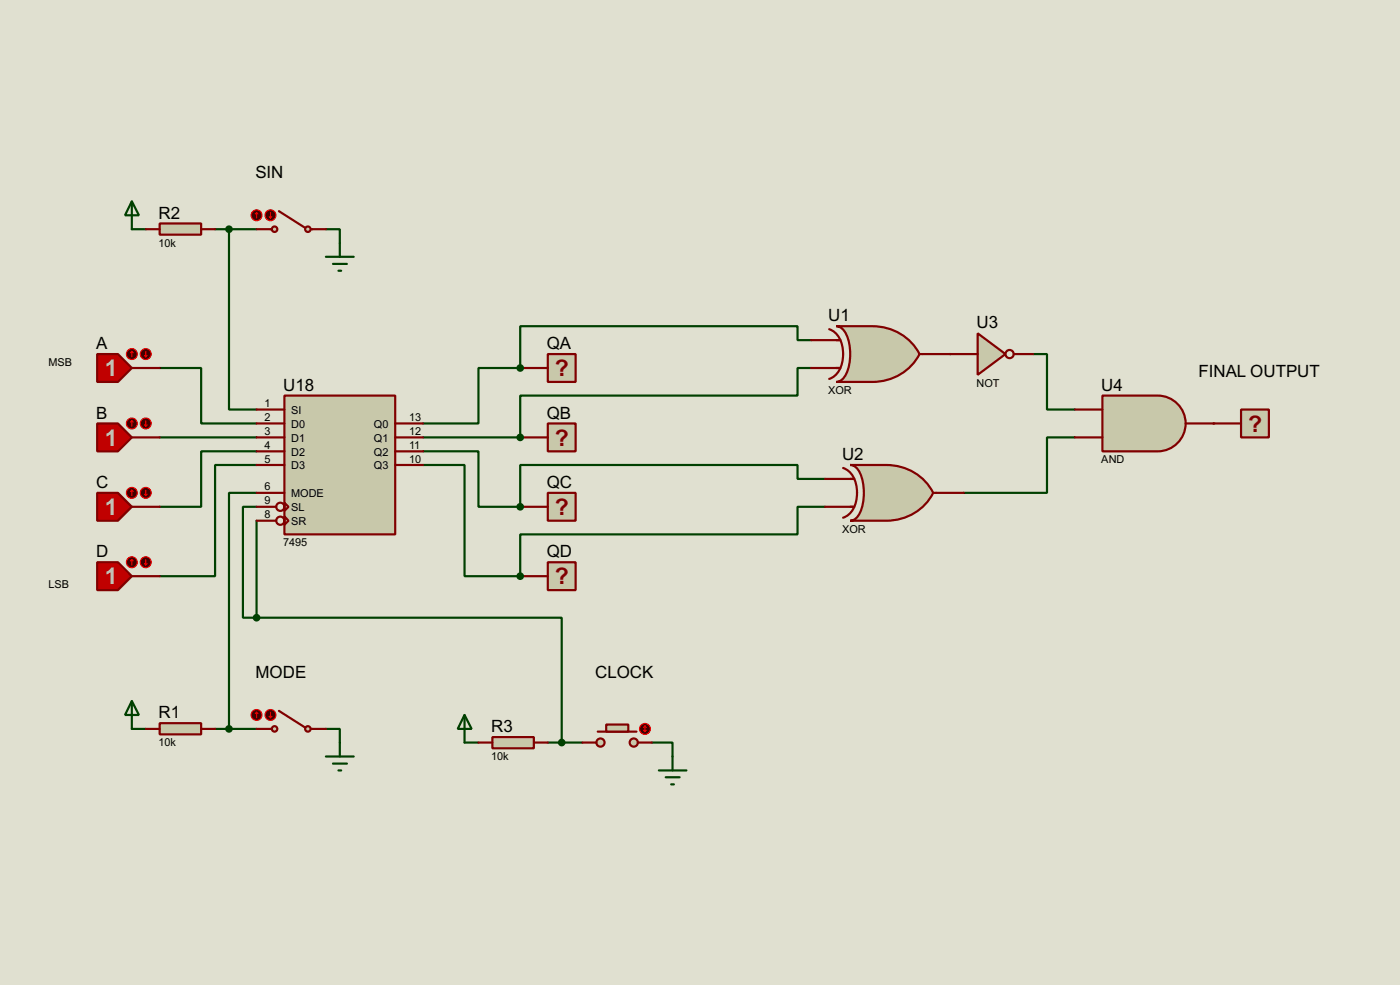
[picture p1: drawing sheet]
<svg xmlns="http://www.w3.org/2000/svg" width="256mm" height="180mm" viewBox="0 0 256 180" stroke-linecap="round" stroke-linejoin="round" font-family="sans-serif">
<path d="M0 0h256.5v180.3h-256.5z" fill="#e0e0d0"/>
<g fill="none" stroke="#004000" stroke-width=".4">
<path d="M24.2 42h2.5M39.4 42h7.6M42 42v33h5M59.7 42h2.6v2.5M29.3 67.4h7.6v10.1h10.1M29.3 80.1h17.7M47 82.6h-10.1v10.2h-7.6M47 85.1h-7.6v20.4h-10.1M47 90.2h-5v43.2M47 92.8h-2.5v20.3h2.5M47 95.3v17.8M77.5 80.1h17.8"/>
<path d="M47 113.1h55.9v22.8M24.2 133.4h2.5M39.4 133.4h7.6M59.7 133.4h2.6v2.5M85.1 135.9h2.6M100.4 135.9h6.3M119.4 135.9h3.8v2.6"/>
</g>
<circle cx="95.3" cy="80.1" r=".2" fill="#004000"/>
<path d="M77.5 82.6h10.2v10.2h7.6" fill="none" stroke="#004000" stroke-width=".4"/>
<circle cx="95.3" cy="92.8" r=".2" fill="#004000"/>
<path d="M77.5 85.1h7.6v20.4h10.2" fill="none" stroke="#004000" stroke-width=".4"/>
<circle cx="95.3" cy="105.5" r=".2" fill="#004000"/>
<path d="M95.3 67.4h-7.6v10.1h-10.2" fill="none" stroke="#004000" stroke-width=".4"/>
<circle cx="95.3" cy="67.4" r=".2" fill="#004000"/>
<path d="M148.6 62.3h-2.5v-2.6h-50.8v7.7M148.6 67.4h-2.5v5h-50.8v7.7M151.2 87.7h-5.1v-2.6h-50.8v7.7M151.2 92.8h-5.1v5h-50.8v7.7" fill="none" stroke="#004000" stroke-width=".4"/>
<circle cx="174" cy="64.8" r=".2" fill="#004000"/>
<path d="M189.3 64.8h2.5v10.2h5.1M196.9 80.1h-5.1v10.1h-15.2" fill="none" stroke="#004000" stroke-width=".4"/>
<circle cx="222.3" cy="77.5" r=".2" fill="#004000"/>
<path d="M52.1 72.4h20.3v25.4h-20.3z" fill="#c8c8aa" stroke="#800000" stroke-width=".4"/>
<g fill="none" stroke="#800000" stroke-width=".4">
<path d="M47 75h5.1M47 77.5h5.1M72.4 77.5h5.1M47 80.1h5.1M47 82.6h5.1M47 85.1h5.1M47 90.2h5.1M47 92.8h3.6M47 95.3h3.6M52.1 92l.8 .8-.8 .7zM52.1 94.5l.8 .8-.8 .8zM72.4 80.1h5.1"/>
<path d="M72.4 82.6h5.1M72.4 85.1h5.1"/>
<circle cx="51.3" cy="95.3" r=".75"/>
<circle cx="51.3" cy="92.8" r=".75"/>
</g>
<path d="M17.8 64.8h3.8l2.6 2.6-2.6 2.5h-3.8z" fill-rule="evenodd" fill="#c00000" stroke="#800000" stroke-width=".4"/>
<path d="M24.2 67.4h5.1" fill="none" stroke="#800000" stroke-width=".4"/>
<circle cx="24.1" cy="64.8" r="1" fill="#400000" stroke="#f00" stroke-width=".2"/>
<path d="M24.2 64.3l-.3 .3M24.2 64.3l.2 .3M24.2 64.3v1" fill="none" stroke="#f00" stroke-width=".2"/>
<circle cx="26.7" cy="64.8" r="1" fill="#400000" stroke="#f00" stroke-width=".2"/>
<path d="M26.5 65.1l.2 .2M26.7 64.3v1M27 65.1l-.3 .2" fill="none" stroke="#f00" stroke-width=".2"/>
<path d="M17.8 77.5h3.8l2.6 2.6-2.6 2.5h-3.8z" fill-rule="evenodd" fill="#c00000" stroke="#800000" stroke-width=".4"/>
<path d="M24.2 80.1h5.1" fill="none" stroke="#800000" stroke-width=".4"/>
<circle cx="24.1" cy="77.5" r="1" fill="#400000" stroke="#f00" stroke-width=".2"/>
<path d="M24.2 77l-.3 .3M24.2 77l.2 .3M24.2 77v1" fill="none" stroke="#f00" stroke-width=".2"/>
<circle cx="26.7" cy="77.5" r="1" fill="#400000" stroke="#f00" stroke-width=".2"/>
<path d="M26.5 77.8l.2 .2M26.7 77v1M27 77.8l-.3 .2" fill="none" stroke="#f00" stroke-width=".2"/>
<path d="M17.8 90.2h3.8l2.6 2.6-2.6 2.5h-3.8z" fill-rule="evenodd" fill="#c00000" stroke="#800000" stroke-width=".4"/>
<path d="M24.2 92.8h5.1" fill="none" stroke="#800000" stroke-width=".4"/>
<circle cx="24.1" cy="90.2" r="1" fill="#400000" stroke="#f00" stroke-width=".2"/>
<path d="M24.2 89.7l-.3 .3M24.2 89.7l.2 .3M24.2 89.7v1" fill="none" stroke="#f00" stroke-width=".2"/>
<circle cx="26.7" cy="90.2" r="1" fill="#400000" stroke="#f00" stroke-width=".2"/>
<path d="M26.5 90.5l.2 .2M26.7 89.7v1M27 90.5l-.3 .2" fill="none" stroke="#f00" stroke-width=".2"/>
<path d="M17.8 102.9h3.8l2.6 2.6-2.6 2.5h-3.8z" fill-rule="evenodd" fill="#c00000" stroke="#800000" stroke-width=".4"/>
<path d="M24.2 105.5h5.1" fill="none" stroke="#800000" stroke-width=".4"/>
<circle cx="24.1" cy="102.9" r="1" fill="#400000" stroke="#f00" stroke-width=".2"/>
<path d="M24.2 102.4l-.3 .3M24.2 102.4l.2 .3M24.2 102.4v1" fill="none" stroke="#f00" stroke-width=".2"/>
<circle cx="26.7" cy="102.9" r="1" fill="#400000" stroke="#f00" stroke-width=".2"/>
<path d="M26.5 103.2l.2 .2M26.7 102.4v1M27 103.2l-.3 .2" fill="none" stroke="#f00" stroke-width=".2"/>
<path d="M100.4 77.5h5.1v5.1h-5.1z" fill-rule="evenodd" fill="#c8c8aa" stroke="#800000" stroke-width=".4"/>
<path d="M95.3 80.1h5.1" fill="none" stroke="#800000" stroke-width=".4"/>
<path d="M100.4 90.2h5.1v5.1h-5.1z" fill-rule="evenodd" fill="#c8c8aa" stroke="#800000" stroke-width=".4"/>
<path d="M95.3 92.8h5.1" fill="none" stroke="#800000" stroke-width=".4"/>
<path d="M100.4 102.9h5.1v5.1h-5.1z" fill-rule="evenodd" fill="#c8c8aa" stroke="#800000" stroke-width=".4"/>
<path d="M95.3 105.5h5.1" fill="none" stroke="#800000" stroke-width=".4"/>
<path d="M100.4 64.8h5.1v5.1h-5.1z" fill-rule="evenodd" fill="#c8c8aa" stroke="#800000" stroke-width=".4"/>
<path d="M95.3 67.4h5.1" fill="none" stroke="#800000" stroke-width=".4"/>
<path d="M24.2 128.3l1.3 2.6h-2.6zM24.2 128.3v5.1M59.7 138.5h5.1M61 139.8h2.6M62.3 135.9v2.6M62 141h.5" fill="none" stroke="#004000" stroke-width=".4"/>
<path d="M29.3 132.4h7.6v2h-7.6z" fill="#c8c8aa" stroke="#800000" stroke-width=".4"/>
<path d="M26.7 133.4h2.6M36.9 133.4h2.5" fill="none" stroke="#800000" stroke-width=".4"/>
<g fill="#c8c8aa" stroke="#800000" stroke-width=".4">
<circle cx="50.3" cy="133.4" r=".5"/>
<circle cx="56.4" cy="133.4" r=".5"/>
</g>
<path d="M47 133.4h2.8M51.1 130.1l4.8 3.1M57 133.4h2.7" fill="none" stroke="#800000" stroke-width=".4"/>
<circle cx="49.5" cy="130.9" r="1" fill="#400000" stroke="#f00" stroke-width=".2"/>
<path d="M49.3 131.1l.3 .3M49.6 130.4v1M49.8 131.1l-.2 .3" fill="none" stroke="#f00" stroke-width=".2"/>
<circle cx="47" cy="130.9" r="1" fill="#400000" stroke="#f00" stroke-width=".2"/>
<path d="M47 130.4l.3 .2M47 130.4l-.2 .2M47 130.4v1" fill="none" stroke="#f00" stroke-width=".2"/>
<circle cx="41.9" cy="133.4" r=".5" fill="#004000" stroke="#004000" stroke-width=".4"/>
<path d="M24.2 36.9l1.3 2.5h-2.6zM24.2 36.9v5.1M59.7 47h5.1M61 48.3h2.6M62 49.6h.5M62.3 44.5v2.5" fill="none" stroke="#004000" stroke-width=".4"/>
<path d="M29.3 40.9h7.6v2.1h-7.6z" fill="#c8c8aa" stroke="#800000" stroke-width=".4"/>
<path d="M26.7 42h2.6M36.9 42h2.5" fill="none" stroke="#800000" stroke-width=".4"/>
<g fill="#c8c8aa" stroke="#800000" stroke-width=".4">
<circle cx="50.3" cy="42" r=".5"/>
<circle cx="56.4" cy="42" r=".5"/>
</g>
<path d="M51.1 38.7l4.8 3M47 42h2.8M57 42h2.7" fill="none" stroke="#800000" stroke-width=".4"/>
<circle cx="49.5" cy="39.4" r="1" fill="#400000" stroke="#f00" stroke-width=".2"/>
<path d="M49.3 39.7l.3 .2M49.6 38.9v1M49.8 39.7l-.2 .2" fill="none" stroke="#f00" stroke-width=".2"/>
<circle cx="47" cy="39.4" r="1" fill="#400000" stroke="#f00" stroke-width=".2"/>
<path d="M47 38.9l.3 .3M47 38.9l-.2 .3M47 38.9v1" fill="none" stroke="#f00" stroke-width=".2"/>
<circle cx="41.9" cy="42" r=".5" fill="#004000" stroke="#004000" stroke-width=".4"/>
<path d="M85.1 130.9l1.3 2.5h-2.5zM85.1 130.9v5M123.2 138.5v2.5M120.7 141h5.1M122 142.3h2.5M123 143.6h.5" fill="none" stroke="#004000" stroke-width=".4"/>
<path d="M90.2 134.9h7.6v2.1h-7.6z" fill="#c8c8aa" stroke="#800000" stroke-width=".4"/>
<path d="M87.7 135.9h2.5M97.8 135.9h2.6" fill="none" stroke="#800000" stroke-width=".4"/>
<g fill="#c8c8aa" stroke="#800000" stroke-width=".4">
<circle cx="116.1" cy="135.9" r=".75"/>
<circle cx="110" cy="135.9" r=".75"/>
</g>
<path d="M109.5 133.9h7.1" fill="none" stroke="#800000" stroke-width=".4"/>
<path d="M111.1 132.6h4v1.3h-4z" fill="#c8c8aa" stroke="#800000" stroke-width=".4"/>
<path d="M106.7 135.9h2.6M116.9 135.9h2.5" fill="none" stroke="#800000" stroke-width=".4"/>
<circle cx="118.1" cy="133.4" r="1" fill="#400000" stroke="#f00" stroke-width=".2"/>
<path d="M117.9 133.7l.3 .2M118.2 132.9v1M118.2 132.9l-.3 .3M118.2 132.9l.2 .3M118.4 133.7l-.2 .2" fill="none" stroke="#f00" stroke-width=".2"/>
<g fill="#004000" stroke="#004000" stroke-width=".4">
<circle cx="102.9" cy="135.9" r=".5"/>
<circle cx="47" cy="113.1" r=".5"/>
<circle cx="95.3" cy="80.1" r=".5"/>
<circle cx="95.3" cy="92.8" r=".5"/>
<circle cx="95.3" cy="105.5" r=".5"/>
<circle cx="95.3" cy="67.4" r=".5"/>
</g>
<path d="M155.8 85.1h6.6a9.5 9.5 0 0 1 8.6 5.1 9.5 9.5 0 0 1-8.6 5.1h-6.6a2.17 2.17 0 0 0 1.8-1.5 9.3 9.3 0 0 0-.4-7.8l-.9-.8z" fill-rule="evenodd" fill="#c8c8aa" stroke="#800000" stroke-width=".4"/>
<path d="M151.2 87.7h5.3M151.2 92.8h5.3M154.5 85.7a4.4 4.4 0 0 1 2.5 4.5 4.4 4.4 0 0 1-2.5 4.6M171 90.2h5.6" fill="none" stroke="#800000" stroke-width=".4"/>
<path d="M179.1 61l5.1 3.8-5.1 3.8z" fill="#c8c8aa" stroke="#800000" stroke-width=".4"/>
<g fill="none" stroke="#800000" stroke-width=".4">
<path d="M174 64.8h5.1M185.7 64.8h3.6"/>
<circle cx="184.9" cy="64.8" r=".75"/>
</g>
<path d="M153.2 59.7h6.6a9.6 9.6 0 0 1 8.7 5.1 9.6 9.6 0 0 1-8.7 5.1h-6.6a2.22 2.22 0 0 0 1.8-1.5 9.1 9.1 0 0 0-.3-7.8l-1-.8z" fill-rule="evenodd" fill="#c8c8aa" stroke="#800000" stroke-width=".4"/>
<path d="M148.6 62.3h5.4M148.6 67.4h5.4M151.9 60.3a4.4 4.4 0 0 1 2.6 4.5 4.4 4.4 0 0 1-2.6 4.6M168.5 64.8h5.5" fill="none" stroke="#800000" stroke-width=".4"/>
<path d="M227.4 75h5.1v5.1h-5.1z" fill-rule="evenodd" fill="#c8c8aa" stroke="#800000" stroke-width=".4"/>
<path d="M222.3 77.5h5.1" fill="none" stroke="#800000" stroke-width=".4"/>
<path d="M202 72.4h10.1a5.1 5.1 0 0 1 5.1 5.1 5.1 5.1 0 0 1-5.1 5.1h-10.1z" fill-rule="evenodd" fill="#c8c8aa" stroke="#800000" stroke-width=".4"/>
<path d="M196.9 75h5.1M217.2 77.5h5.1M196.9 80.1h5.1" fill="none" stroke="#800000" stroke-width=".4"/>
<g font-size="4.2" fill="#c0c0c0">
<text x="19.2" y="68.9">1</text>
<text x="19.2" y="81.6">1</text>
<text x="19.2" y="94.3">1</text>
<text x="19.2" y="107">1</text>
</g>
<g font-size="4.2" fill="#800000">
<text x="101.6" y="68.9">?</text>
<text x="101.6" y="81.6">?</text>
<text x="228.6" y="79">?</text>
<text x="101.6" y="94.3">?</text>
<text x="101.6" y="107">?</text>
</g>
<g font-size="3.1">
<text x="46.8" y="32.7">SIN</text>
<text x="29.1" y="40">R2</text>
<text x="151.7" y="58.8">U1</text>
<text x="17.6" y="63.9">A</text>
<text x="100.2" y="63.9">QA</text>
<text x="178.9" y="60.1">U3</text>
<text x="51.9" y="71.5">U18</text>
<text x="201.8" y="71.5">U4</text>
<text x="219.6" y="69">FINAL OUTPUT</text>
<text x="17.6" y="76.6">B</text>
<text x="100.2" y="76.6">QB</text>
<text x="17.6" y="89.3">C</text>
<text x="100.2" y="89.3">QC</text>
<text x="154.3" y="84.2">U2</text>
<text x="17.6" y="102">D</text>
<text x="100.2" y="102">QD</text>
<text x="46.8" y="124.1">MODE</text>
<text x="109.1" y="124.1">CLOCK</text>
<text x="29.1" y="131.5">R1</text>
<text x="90" y="134">R3</text>
</g>
<g font-size="2">
<text x="29.1" y="45.1">10k</text>
<text x="8.9" y="66.9">MSB</text>
<text x="178.9" y="70.8">NOT</text>
<text x="48.4" y="74.5">1</text>
<text x="48.4" y="77.1">2</text>
<text x="53.4" y="75.7">SI</text>
<text x="75" y="77.1">13</text>
<text x="151.7" y="72.1">XOR</text>
<text x="48.4" y="79.6">3</text>
<text x="48.4" y="82.2">4</text>
<text x="53.4" y="78.3">D0</text>
<text x="53.4" y="80.8">D1</text>
<text x="53.4" y="83.4">D2</text>
<text x="68.5" y="78.3">Q0</text>
<text x="68.5" y="80.8">Q1</text>
<text x="68.5" y="83.4">Q2</text>
<text x="75" y="79.6">12</text>
<text x="75" y="82.2">11</text>
<text x="48.4" y="84.7">5</text>
<text x="48.4" y="89.8">6</text>
<text x="53.4" y="85.9">D3</text>
<text x="68.5" y="85.9">Q3</text>
<text x="75" y="84.7">10</text>
<text x="201.8" y="84.8">AND</text>
<text x="48.4" y="92.3">9</text>
<text x="48.4" y="94.9">8</text>
<text x="53.4" y="91">MODE</text>
<text x="53.4" y="93.5">SL</text>
<text x="51.9" y="100">7495</text>
<text x="53.4" y="96.1">SR</text>
<text x="154.3" y="97.5">XOR</text>
<text x="8.9" y="107.6">LSB</text>
<text x="29.1" y="136.6">10k</text>
<text x="90" y="139.1">10k</text>
</g>
</svg>
